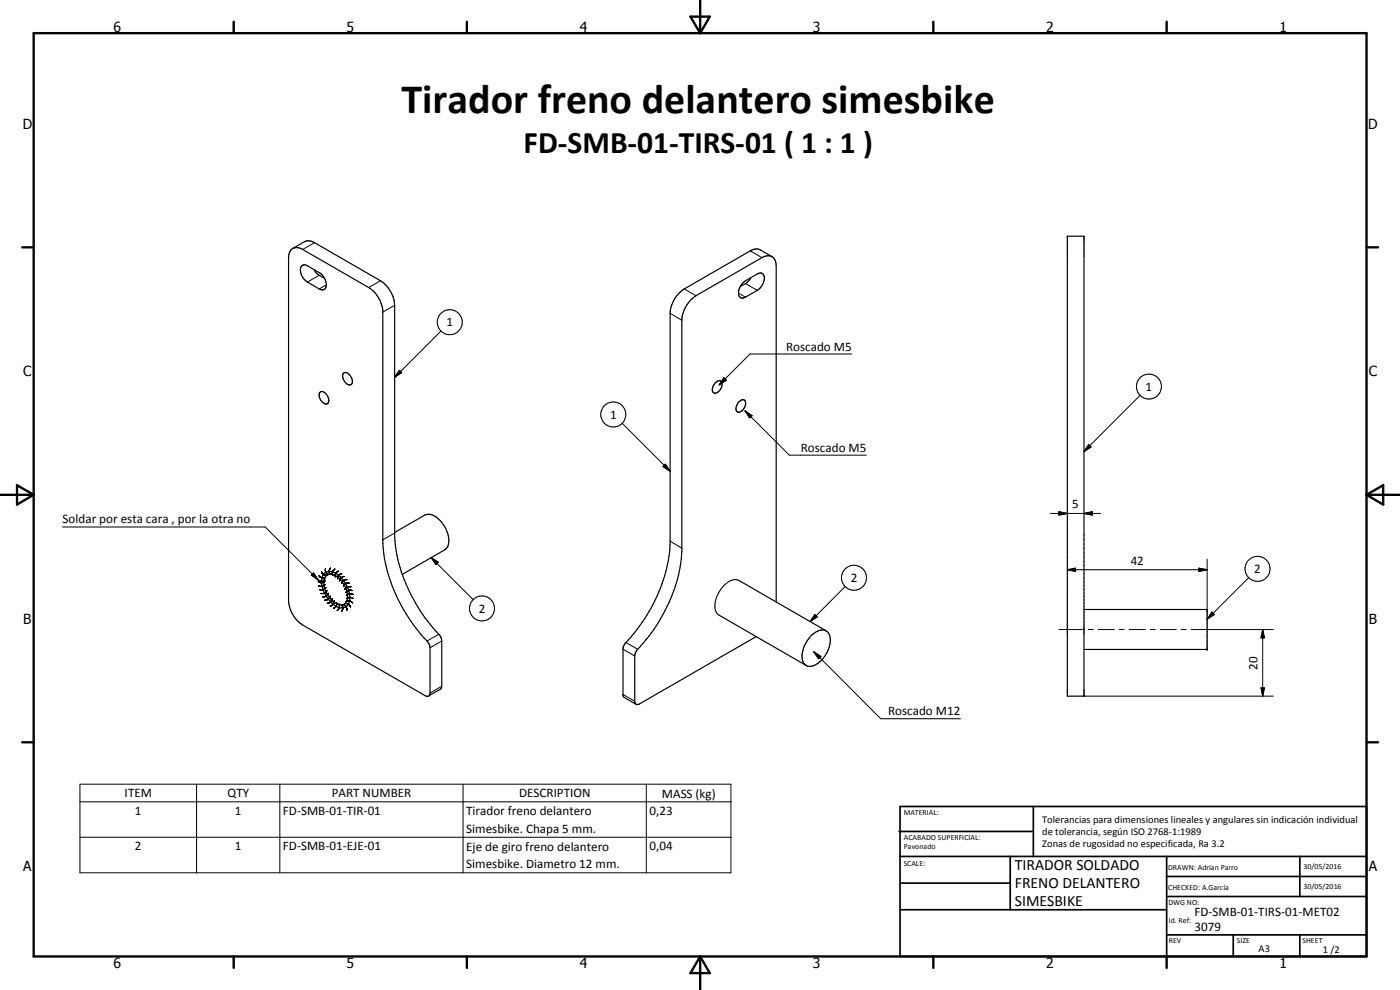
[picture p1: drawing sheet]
<svg xmlns="http://www.w3.org/2000/svg" width="420mm" height="297mm" viewBox="0 0 420 297" stroke-linecap="round" stroke-linejoin="round" font-family="sans-serif">
<g fill="none" stroke="#000" stroke-width=".35">
<path d="M87.3 75a2.77 2.77 0 0 1 3.5-.2l19.8 11.5a9.4 9.4 0 0 1 4.3 6.8v68.9a47.5 47.5 0 0 0 13.4 30.6l.8 1.8v13.5a.88 .88 0 0 1-.5 1 .88 .88 0 0 1-1-.2l-36.8-21.2a9.3 9.3 0 0 1-4.2-7.3v-102.9l.1-.9zM87.8 74.5l4.2-2.2 1.5 .1 20.7 11.8a9.5 9.5 0 0 1 4.2 7.4v69.4a48.7 48.7 0 0 0 13.7 29.8l.5 1.5-.1 13.9-.3 .6-3.6 2M90.5 79.8l.7-.3h.5l4.1 2.3a3.9 3.9 0 0 1 1.8 4.9 1.31 1.31 0 0 1-1.8 0l-3.5-2.1a3.8 3.8 0 0 1-1.8-4.8zM231.7 77l-1.4-.2-1.6 .5-19.8 11.4a9.6 9.6 0 0 0-4.3 7.4v69.4a48.5 48.5 0 0 1-13.6 29.8l-.5 1.5v13.6a.88 .88 0 0 0 .4 .9 .88 .88 0 0 0 1-.1l35-20.2M231.7 77l-3.8-2.2-.8-.1-1.1 .2-20.7 11.8a9.4 9.4 0 0 0-4.2 6.9v68.8a47.6 47.6 0 0 1-13.4 30.6l-.7 1.5v14.3l.4 .5 3.5 2M231.7 77a3 3 0 0 1 1.2 2.8v100.8M320.3 70.9h5v138h-5zM94.2 80.9l1 1.3 2.2 1.3M223.2 84.7l4.1-2.5a1.38 1.38 0 0 1 1.7 0 1.38 1.38 0 0 1 .4 1.7 4.8 4.8 0 0 1-2.1 3.2l-3.6 2.1a1.25 1.25 0 0 1-2.1-.8 4.6 4.6 0 0 1 1.6-3.7zM225.3 83.4l-1.2 1.5-1.9 1.1M96 117.7a1.5 1.5 0 0 1 2.2 1 1.58 1.58 0 0 1-.2 2.5 2.59 2.59 0 0 1-2-3.5zM103.1 112l.3-.2a2.56 2.56 0 0 1 2 3.6 2.11 2.11 0 0 1-2.5-2.2l-.1-.6z"/>
<path d="M214.6 115a1.24 1.24 0 0 1 1.9-.4 2.59 2.59 0 0 1-2.1 3.3 1.86 1.86 0 0 1 .2-2.9zM221.6 120.7a1.24 1.24 0 0 1 2-.4 2.59 2.59 0 0 1-2.2 3.4 1.66 1.66 0 0 1-.1-2.5zM118.4 159.8l9.1-5.2a4.1 4.1 0 0 1 4.6 1.6 8.5 8.5 0 0 1 2.3 7.7l-.9 1.1-12.8 7.3M97.2 172.1a3.1 3.1 0 0 1 4.5 .5 8.6 8.6 0 0 1 3.1 8.2 2.59 2.59 0 0 1-4.3 .9 8.5 8.5 0 0 1-3.7-8.9zM97.9 172.8a3 3 0 0 1 4.2 1.1 7.1 7.1 0 0 1 2.1 6.3 2.38 2.38 0 0 1-4.1 .4 7.5 7.5 0 0 1-2.7-6.9zM221.8 174.2l26.1 15.1M215.8 184.6l26.2 15.1M243.6 190.5a3.7 3.7 0 0 1 4.6-1 5.4 5.4 0 0 1 0 6.3 6.3 6.3 0 0 1-5.8 4.1 3.5 3.5 0 0 1-1.4-4.8 11 11 0 0 1 2.6-4.6zM325.3 182.9h37v12h-37"/>
</g>
<g fill="none" stroke="#000" stroke-width=".3">
<path d="M94.4 72.8l-3.6 2M225.2 75.3l3.5 2M95.8 82.6l-3.5 2M97.9 85.5l-2.1 1.2M114.2 84.2l-3.6 2.1M118.4 91.6l-3.5 2M132.4 99.3l-14 13.9M201.1 94l3.5 2.1M205.3 86.7l3.6 2M221.6 87.9l2.1 1.3M223.7 85.1l3.6 2M119.8 111.1l.8 .7-2.2 1.4z"/>
<path d="M217.2 113.4l.8 .7-2.2 1.4zM255.6 106.2h-30.5l-9.3 9.3M342.2 118.6l-16.9 16.9M186.7 127l14.4 14.4M199.7 139.3l1.4 2.1-2.1-1.4zM223.6 123.3l2.1 1.4-.7 .7zM223.6 123.3l13.3 13.3h23.1M326.7 133.4l.7 .7-2.1 1.4zM18.7 158.1h60.9l15.9 15.9M118.4 159.9l-3.5 2.1M315.3 154.1h15M317.8 153.5l2.5 .6-2.5 .5z"/>
<path d="M325.3 154.1l2.5-.6v1.1zM93.4 172.6l.7-.7 1.4 2.1zM94.1 171.9l1.4 2.1-2.1-1.4zM95.5 174l.2 .2a1.37 1.37 0 0 0 1.8-.2M95.7 172.8l.2 .2a1.49 1.49 0 0 0 1.8 .3M96.5 171.5a1.47 1.47 0 0 0 1.6 1.1M97.5 174.4a1.43 1.43 0 0 1-2 .1M97.6 175.3l-.9 .6-1.1-.1M97.7 170.6a1.49 1.49 0 0 0 .9 1.8M97.8 176.3a1.53 1.53 0 0 1-1.9 .6M98.1 177.2a1.47 1.47 0 0 1-1.8 .9M98.5 178l-.6 .9-1.1 .2"/>
<path d="M99.1 178.9a1.53 1.53 0 0 1-1.6 1.2M99.2 170.4l-.4 1 .4 1M99.7 179.6a1.53 1.53 0 0 1-1.5 1.4M100.5 170.7a1.53 1.53 0 0 0-.6 1.9M101.6 171.4a1.44 1.44 0 0 0-1 1.7M102.6 172.1l-1 .5-.3 1.1M103.4 173l-1 .4-.5 .9M104 179.6a1.49 1.49 0 0 1 2 0M104.1 173.9l-.8 .1-.8 1.1M104.8 175a1.46 1.46 0 0 0-1.7 .9M105.3 176.1h-1.1l-.7 .8M105.7 177.2l-.3-.1a1.46 1.46 0 0 0-1.6 .7"/>
<path d="M105.9 178.4a1.59 1.59 0 0 0-1.9 .3M129.4 167.3l2.1 1.4-.7 .7zM129.4 167.3l12.6 12.6M201.1 162.4l3.5 2.1M221.8 174.2a4.4 4.4 0 0 0-5 2 8 8 0 0 0-1.9 7.3l.9 1.1M253.6 176l-10.4 10.5M320.3 170.9l2.5-.4v.9zM320.3 170.9h42M359.8 170.5l2.5 .4-2.5 .5zM362.3 167.8v15.1M374.8 173.3l-12.5 12.5M100.3 180.3l-.2 .8-.5 .6-.5 .1"/>
<path d="M101 180.8l-.3 1.3-.6 .4M101.8 181.2v1.1l-.6 .8M102.4 181.4l.5 1-.3 1M103 181.4l.3 .1a1.72 1.72 0 0 1 .8 1.6M103.5 181.1l1.1 .2 .6 .8M103.8 180.5l.8-.2 1.2 .6M131.7 190.3l-3.5 2M132.6 192.3l-3.5 2.1M187 194.8l3.5 2M187.9 192.8l3.5 2M244.3 195.6l2.1 1.4-.8 .7zM244.3 195.6l20 20h23.9"/>
<path d="M244.5 184.4l.8 .7-2.1 1.4zM317.8 188.9h7.3M326.6 188.9h1.5M329.6 188.9h4.8M335.9 188.9h1.5M338.9 188.9h4.8M345.2 188.9h1.5M348.2 188.9h4.8M354.5 188.9h1.5M357.5 188.9h24.6M363.7 183.6l.7 .8-2.1 1.4zM379 188.9l.5 2.5h-1.1z"/>
<path d="M379 188.9v20M132.6 205.9l-3.5 2M187 208.4l3.5 2M325.3 208.9h56.8M378.4 206.4h1.1l-.5 2.5zM24 235.3h195.4v26.6h-195.4zM59 235.3v26.6M84 235.3v26.6M139 235.3v26.6M194 235.3v26.6M24 240.6h195.4M24 251.2h195.4"/>
<circle cx="135" cy="96.7" r="3.8"/>
<circle cx="344.8" cy="116" r="3.7"/>
<circle cx="184" cy="124.4" r="3.8"/>
<circle cx="256.3" cy="173.3" r="3.7"/>
<circle cx="377.4" cy="170.7" r="3.7"/>
<circle cx="144.7" cy="182.5" r="3.7"/>
</g>
<circle cx="362.3" cy="194.9" r=".18" fill="#000"/>
<g fill="none" stroke="#000" stroke-width=".71">
<path d="M10.1 9.9h400v277.1h-400zM70.1 6.5v3.4M140.1 6.5v3.4M207.2 5h5.8l-2.9 4.9zM210.1 0v9.9M280.1 6.5v3.4M350.1 6.5v3.4M6.7 74.2h3.4M410.1 74.2h3.5M.1 148.5h10M5.1 145.6l5 2.9-5 2.9zM410.1 148.5h10"/>
<path d="M410.1 148.5l5-2.9v5.8zM6.7 222.7h3.4M410.1 222.7h3.5M70.1 287v3.4M140.1 287v3.4M210.1 287v10M210.1 287l2.9 5h-5.8zM280.1 287v3.4M350.1 287v3.4"/>
</g>
<g fill="none" stroke="#000" stroke-width=".51">
<path d="M269.8 249.5h40.3M270.1 242h140v45h-140zM270.1 257h140M303.2 257v16M310.1 242v15M350.1 257v30M390.1 257v12M270.1 265h33.1M270.1 273h80M350.1 269h60M350.1 263h60M350.1 280.5h60"/>
<path d="M370.1 280.5v6.5M390.1 280.5v6.5"/>
</g>
<g fill="#000">
<path d="M119.8 111.1l.8 .7-2.2 1.4zM217.2 113.4l.8 .7-2.2 1.4zM199.7 139.3l1.4 2.1-2.1-1.4zM223.6 123.3l2.1 1.4-.7 .7zM326.7 133.4l.7 .7-2.1 1.4zM317.8 153.5l2.5 .6-2.5 .5zM325.3 154.1l2.5-.6v1.1zM94.1 171.9l1.4 2.1-2.1-1.4zM129.4 167.3l2.1 1.4-.7 .7zM320.3 170.9l2.5-.4v.9zM359.8 170.5l2.5 .4-2.5 .5zM244.5 184.4l.8 .7-2.1 1.4z"/>
<path d="M244.3 195.6l2.1 1.4-.8 .7zM363.7 183.6l.7 .8-2.1 1.4zM379 188.9l.5 2.5h-1.1zM378.4 206.4h1.1l-.5 2.5z"/>
</g>
<text font-size="12.6" x="120.5" y="34">Tirador freno delantero simesbike</text>
<text font-size="9.4" x="157.1" y="45.8">FD-SMB-01-TIRS-01 ( 1 : 1 )</text>
<g font-size="4.7">
<text x="304.6" y="261.1">TIRADOR SOLDADO</text>
<text x="304.6" y="266.5">FRENO DELANTERO</text>
<text x="304.6" y="271.9">SIMESBIKE</text>
</g>
<g font-size="4.2">
<text x="34" y="9.6">6</text>
<text x="104" y="9.6">5</text>
<text x="174" y="9.6">4</text>
<text x="244" y="9.6">3</text>
<text x="314" y="9.6">2</text>
<text x="384" y="9.6">1</text>
<text x="6.8" y="38.7">D</text>
<text x="410.6" y="38.7">D</text>
<text x="7" y="112.9">C</text>
<text x="410.8" y="112.9">C</text>
<text x="7" y="187.1">B</text>
<text x="410.8" y="187.1">B</text>
<text x="7" y="261.4">A</text>
<text x="410.8" y="261.4">A</text>
<text x="34" y="290.4">6</text>
<text x="104" y="290.4">5</text>
<text x="174" y="290.4">4</text>
<text x="244" y="290.4">3</text>
<text x="314" y="290.4">2</text>
<text x="384" y="290.4">1</text>
</g>
<g font-size="3.9">
<text x="134" y="98">1</text>
<text x="235.9" y="105.2">Roscado M5</text>
<text x="343.8" y="117.3">1</text>
<text x="183.1" y="125.6">1</text>
<text x="240.3" y="135.6">Roscado M5</text>
<text x="321.8" y="152.5">5</text>
<text x="18.8" y="157.1">Soldar por esta cara , por la otra no</text>
<text x="339.3" y="169.4">42</text>
<text x="376.4" y="172">2</text>
<text x="255.3" y="174.6">2</text>
<text x="143.7" y="183.8">2</text>
<text x="377.4" y="200.9" transform="rotate(-90 377.4 200.9)">20</text>
<text x="266.5" y="214.6">Roscado M12</text>
<text x="37.4" y="239.2">ITEM</text>
<text x="68.3" y="239.2">QTY</text>
<text x="99.6" y="239.2">PART NUMBER</text>
<text x="155.8" y="239.2">DESCRIPTION</text>
<text x="198.6" y="239.3">MASS (kg)</text>
<text x="40.5" y="244.5">1</text>
<text x="70.5" y="244.5">1</text>
<text x="84.9" y="244.5">FD-SMB-01-TIR-01</text>
<text x="139.9" y="244.6">Tirador freno delantero</text>
<text x="194.9" y="244.5">0,23</text>
<text x="139.9" y="249.9">Simesbike. Chapa 5 mm.</text>
<text x="40.5" y="255.1">2</text>
<text x="70.5" y="255.1">1</text>
<text x="84.9" y="255.1">FD-SMB-01-EJE-01</text>
<text x="139.9" y="255.2">Eje de giro freno delantero</text>
<text x="194.9" y="255.1">0,04</text>
<text x="139.9" y="260.5">Simesbike. Diametro 12 mm.</text>
<text x="358.5" y="275">FD-SMB-01-TIRS-01-MET02</text>
<text x="358.5" y="279.4">3079</text>
</g>
<g font-size="3.1">
<text x="312.7" y="246.8">Tolerancias para dimensiones lineales y angulares sin indicación individual</text>
<text x="312.7" y="250.4">de tolerancia, según ISO 2768-1:1989</text>
<text x="312.7" y="254">Zonas de rugosidad no especificada, Ra 3.2</text>
<text x="377.7" y="285.6">A3</text>
<text x="397" y="285.9">1 /2</text>
</g>
<g font-size="2.4">
<text x="271.2" y="244.4">MATERIAL:</text>
<text x="271.3" y="252">ACABADO SUPERFICIAL:</text>
<text x="271.3" y="254.6">Pavonado</text>
<text x="271.2" y="259.7">SCALE:</text>
<text x="350.6" y="261">DRAWN: Adrian Parro</text>
<text x="391.2" y="260.6">30/05/2016</text>
<text x="350.6" y="267.1">CHECKED: A.García</text>
<text x="391.2" y="266.7">30/05/2016</text>
<text x="350.6" y="271.4">DWG NO:</text>
<text x="350.8" y="276.9">Id. Ref:</text>
<text x="350.8" y="282.8">REV</text>
<text x="371.2" y="282.9">SIZE</text>
<text x="390.9" y="282.9">SHEET</text>
</g>
</svg>
